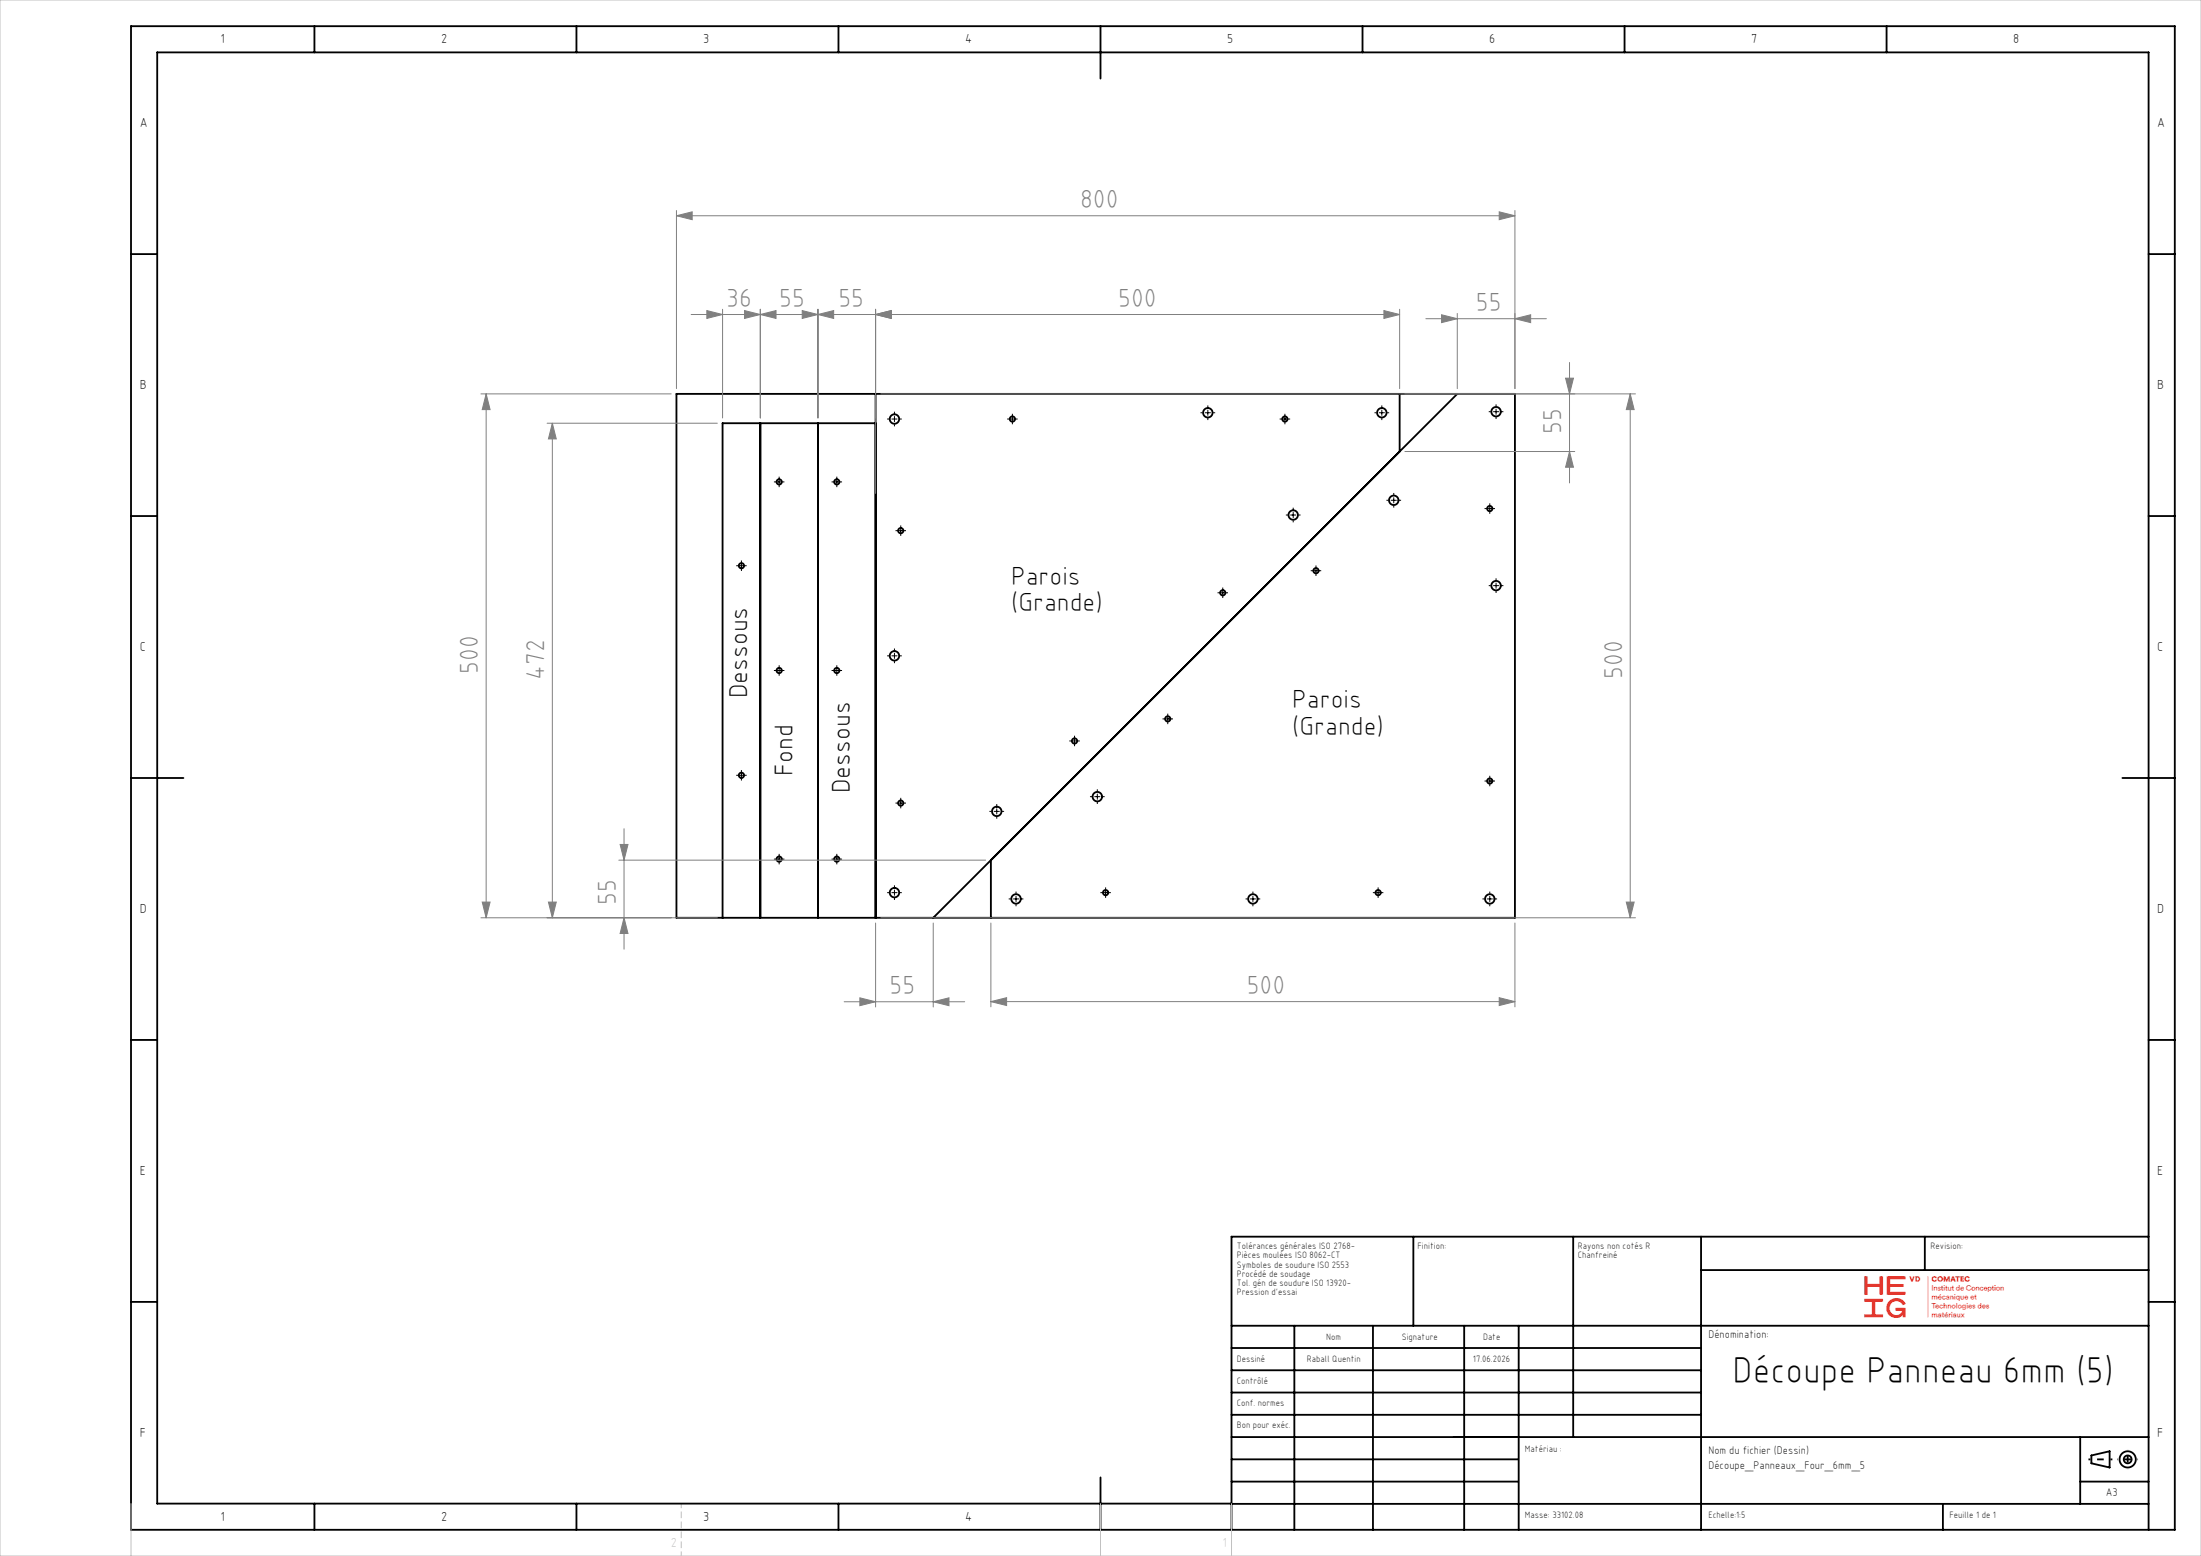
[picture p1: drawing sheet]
<svg xmlns="http://www.w3.org/2000/svg" width="420mm" height="297mm" viewBox="0 0 420 297" stroke-linecap="round" stroke-linejoin="round" font-family="sans-serif">
<g fill="none" stroke="#000" stroke-width=".35">
<path d="M25 5h390v287h-390zM60 5v5M110 5v5M160 5v5M210 5v10M260 5v5M310 5v5M360 5v5M25 48.5h5M410 48.5h5M129.1 75.2h160v100h-160zM167.1 75.2v100"/>
<path d="M267.1 75.2v11l-89 89M278.1 75.2l-89 89v11M25 98.5h5M145.1 80.8v94.4M156.1 80.8v94.4M167.1 80.8h-29.2v94.4M410 98.5h5M25 148.5h10M405 148.5h10M25 198.5h5M410 198.5h5M269.7 236.1v17"/>
<path d="M300.2 236.1v38.2M324.6 236.1v55.9M367.3 236.1v6.3M410 236.1h-175v55.9M25 248.5h5M235 253.1h175M235 257.3h89.6M247 253.1v38.9M262 253.1v38.9M279.4 253.1v38.9M289.8 253.1v38.9M324.6 242.4h85.4"/>
<path d="M410 248.5h5M235 270.1h89.6M235 265.8h89.6M235 261.6h89.6M235 278.6h54.6M235 274.3h175M397 274.3v12.8M399.1 277.8l3.5-.8v3.1l-3.5-.8zM60 287v5M110 287v5M160 287v5M210 282v10"/>
<path d="M235 287.1h175M235 287h-205v-277h380v282M235 282.8h54.6M370.8 287.1v4.9M397 282.8h13"/>
<circle cx="170.7" cy="80" r=".9"/>
<circle cx="193.2" cy="80" r=".5"/>
<circle cx="230.5" cy="78.8" r=".9"/>
<circle cx="245.2" cy="80" r=".5"/>
<circle cx="263.7" cy="78.8" r=".9"/>
<circle cx="285.5" cy="78.6" r=".9"/>
<circle cx="148.7" cy="92" r=".5"/>
<circle cx="159.7" cy="92" r=".5"/>
<circle cx="246.8" cy="98.3" r=".9"/>
<circle cx="266" cy="95.5" r=".9"/>
<circle cx="284.3" cy="97.1" r=".5"/>
<circle cx="141.5" cy="108" r=".5"/>
<circle cx="171.9" cy="101.3" r=".5"/>
<circle cx="233.3" cy="113.1" r=".5"/>
<circle cx="251.1" cy="108.9" r=".5"/>
<circle cx="285.5" cy="111.8" r=".9"/>
<circle cx="148.7" cy="128" r=".5"/>
<circle cx="159.7" cy="128" r=".5"/>
<circle cx="170.7" cy="125.2" r=".9"/>
<circle cx="222.8" cy="137.2" r=".5"/>
<circle cx="141.5" cy="148" r=".5"/>
<circle cx="171.9" cy="153.3" r=".5"/>
<circle cx="190.2" cy="154.9" r=".9"/>
<circle cx="205" cy="141.4" r=".5"/>
<circle cx="209.4" cy="152.1" r=".9"/>
<circle cx="284.3" cy="149.1" r=".5"/>
<circle cx="148.7" cy="164" r=".5"/>
<circle cx="159.7" cy="164" r=".5"/>
<circle cx="170.7" cy="170.4" r=".9"/>
<circle cx="193.9" cy="171.6" r=".9"/>
<circle cx="211" cy="170.4" r=".5"/>
<circle cx="239.1" cy="171.6" r=".9"/>
<circle cx="263" cy="170.4" r=".5"/>
<circle cx="284.3" cy="171.6" r=".9"/>
<circle cx="406" cy="278.6" r=".75"/>
<circle cx="406" cy="278.6" r="1.55"/>
</g>
<g fill="none" stroke="#808080" stroke-width=".19">
<path d="M129.1 41.2l3-.8v1.5zM129.1 40.2v34M129.1 41.2h160M134.9 59.3l3 .7-3 .8zM137.9 59v20.8M142.1 59.3l3 .7-3 .8zM145.1 59v20.8M153.1 59.3l3 .7-3 .8zM156.1 59v20.8M167.1 59v35.2M264.1 59.3l3 .7-3 .8zM267.1 59v15.2"/>
<path d="M278.1 59.8v14.4M286.1 40.4l3 .8-3 .7zM289.1 40.2v34M91.8 75.2h36.3M92.8 75.2l.7 3h-1.5zM92.8 75.2v100M131.9 60h135.2M145.1 60l3-.7v1.5zM156.1 60l3-.7v1.5zM167.1 60l3-.7v1.5zM168.1 75.2h144M272.1 60.8h23"/>
<path d="M275.1 60.1l3 .7-3 .8zM289.1 60.8l3-.7v1.5zM298.7 72.2h1.5l-.7 3zM299.5 69.2v23M311.1 75.2l.7 3h-1.5zM311.1 75.2v100M104.4 80.8h32.5M105.4 80.8l.7 3h-1.5zM105.4 80.8v94.4M268.1 86.2h32.4M299.5 86.2l.7 3h-1.5zM119.1 158.2v23"/>
<path d="M91.8 175.2h45.1M92 172.2h1.5l-.7 3zM104.6 172.2h1.5l-.7 3zM118.1 164.2h70M118.3 161.2h1.5l-.7 3zM119.1 175.2l.7 3h-1.5zM167.1 176.2v16M168.1 175.2h144M178.1 176.2v16M189.1 176.2v16M289.1 176.2v16M310.3 172.2h1.5l-.7 3z"/>
<path d="M161.1 191.2h23M164.1 190.5l3 .7-3 .8zM178.1 191.2l3-.7v1.5zM189.1 191.2l3-.8v1.5zM189.1 191.2h100M286.1 190.4l3 .8-3 .7z"/>
</g>
<g fill="none" stroke="#000" stroke-width=".19" stroke-dasharray="30.5 1.3 1.3 1.3" stroke-linecap="butt">
<path d="M169.7 80h-.4M170.7 79v-.4M171.7 80h.4M192.7 80h-.5M193.2 79.5v-.5M193.7 80h.5M229.5 78.8h-.4M230.5 77.8v-.4M230.5 79.8v.4M231.5 78.8h.4M244.7 80h-.5M245.2 79.5v-.5"/>
<path d="M245.7 80h.5M262.7 78.8h-.4M263.7 77.8v-.4M263.7 79.8v.4M264.7 78.8h.4M284.5 78.6h-.4M285.5 77.6v-.4M285.5 79.6v.4M286.5 78.6h.4M148.2 92h-.5M148.7 91.5v-.5M148.7 92.5v.5"/>
<path d="M149.2 92h.5M159.2 92h-.5M159.7 91.5v-.5M159.7 92.5v.5M160.2 92h.5M170.7 81v.4M193.2 80.5v.5M245.2 80.5v.5M245.8 98.3h-.4M246.8 97.3v-.4M246.8 99.3v.4M247.8 98.3h.4"/>
<path d="M265 95.5h-.4M266 94.5v-.4M266 96.5v.4M267 95.5h.4M283.8 97.1h-.5M284.3 96.6v-.5M284.3 97.6v.5M284.8 97.1h.5M141 108h-.5M141.5 107.5v-.5M141.5 108.5v.5M142 108h.5"/>
<path d="M171.4 101.3h-.5M171.9 100.8v-.5M171.9 101.8v.5M172.4 101.3h.5M232.8 113.1h-.5M233.3 112.6v-.5M233.3 113.6v.5M233.8 113.1h.5M250.6 108.9h-.5M251.1 108.4v-.5M251.1 109.4v.5M251.6 108.9h.5"/>
<path d="M284.5 111.8h-.4M285.5 110.8v-.4M285.5 112.8v.4M286.5 111.8h.4M148.2 128h-.5M148.7 127.5v-.5M148.7 128.5v.5M149.2 128h.5M159.2 128h-.5M159.7 127.5v-.5M159.7 128.5v.5M160.2 128h.5"/>
<path d="M169.7 125.2h-.4M170.7 124.2v-.4M170.7 126.2v.4M171.7 125.2h.4M222.3 137.2h-.5M222.8 136.7v-.5M222.8 137.7v.5M223.3 137.2h.5M141 148h-.5M141.5 147.5v-.5M141.5 148.5v.5M142 148h.5"/>
<path d="M171.4 153.3h-.5M171.9 152.8v-.5M171.9 153.8v.5M172.4 153.3h.5M189.2 154.9h-.4M190.2 153.9v-.4M190.2 155.9v.4M191.2 154.9h.4M204.5 141.4h-.5M205 140.9v-.5M205 141.9v.5M205.5 141.4h.5"/>
<path d="M208.4 152.1h-.4M209.4 151.1v-.4M209.4 153.1v.4M210.4 152.1h.4M283.8 149.1h-.5M284.3 148.6v-.5M284.3 149.6v.5M284.8 149.1h.5M148.2 164h-.5M148.7 163.5v-.5M148.7 164.5v.5M149.2 164h.5"/>
<path d="M159.2 164h-.5M159.7 163.5v-.5M159.7 164.5v.5M160.2 164h.5M169.7 170.4h-.4M170.7 169.4v-.4M170.7 171.4v.4M171.7 170.4h.4M192.9 171.6h-.4M193.9 170.6v-.4M193.9 172.6v.4M194.9 171.6h.4"/>
<path d="M210.5 170.4h-.5M211 169.9v-.5M211 170.9v.5M211.5 170.4h.5M238.1 171.6h-.4M239.1 170.6v-.4M239.1 172.6v.4M240.1 171.6h.4M262.5 170.4h-.5M263 169.9v-.5M263 170.9v.5M263.5 170.4h.5"/>
<path d="M283.3 171.6h-.4M284.3 170.6v-.4M284.3 172.6v.4M285.3 171.6h.4"/>
</g>
<path d="M398.5 278.6h4.6" fill="none" stroke="#000" stroke-width=".35" stroke-dasharray="30.5 1.3 1.3 1.3" stroke-dashoffset="30.1" stroke-linecap="butt"/>
<path d="M406 276.6v3.8" fill="none" stroke="#000" stroke-width=".35" stroke-dasharray="30.5 1.3 1.3 1.3" stroke-dashoffset="30.5" stroke-linecap="butt"/>
<path d="M408 278.6h-4" fill="none" stroke="#000" stroke-width=".35" stroke-dasharray="30.5 1.3 1.3 1.3" stroke-dashoffset="30.4" stroke-linecap="butt"/>
<path d="M130 287v10" fill="none" stroke="#c0c0c0" stroke-width=".19" stroke-dasharray="1.3 .6" stroke-dashoffset=".4" stroke-linecap="butt"/>
<g fill="none" stroke="#000" stroke-width=".19">
<path d="M170.2 80h1M170.7 79.5v1M192.7 80h1M193.2 79.5v1M230 78.8h1M230.5 78.3v1M244.7 80h1M245.2 79.5v1M263.2 78.8h1M263.7 78.3v1M285 78.6h1M285.5 78.1v1"/>
<path d="M148.2 92h1M148.7 91.5v1M159.2 92h1M159.7 91.5v1M246.3 98.3h1M246.8 97.8v1M265.5 95.5h1M266 95v1M283.8 97.1h1M284.3 96.6v1M141 108h1M141.5 107.5v1"/>
<path d="M171.4 101.3h1M171.9 100.8v1M232.8 113.1h1M233.3 112.6v1M250.6 108.9h1M251.1 108.4v1M285 111.8h1M285.5 111.3v1M148.2 128h1M148.7 127.5v1M159.2 128h1M159.7 127.5v1"/>
<path d="M170.2 125.2h1M170.7 124.7v1M222.3 137.2h1M222.8 136.7v1M141 148h1M141.5 147.5v1M171.4 153.3h1M171.9 152.8v1M189.7 154.9h1M190.2 154.4v1M204.5 141.4h1M205 140.9v1"/>
<path d="M208.9 152.1h1M209.4 151.6v1M283.8 149.1h1M284.3 148.6v1M148.2 164h1M148.7 163.5v1M159.2 164h1M159.7 163.5v1M170.2 170.4h1M170.7 169.9v1M193.4 171.6h1M193.9 171.1v1"/>
<path d="M210.5 170.4h1M211 169.9v1M238.6 171.6h1M239.1 171.1v1M262.5 170.4h1M263 169.9v1M283.8 171.6h1M284.3 171.1v1"/>
</g>
<path d="M0 0h420v297h-420zM25 287v10M210 287v10M235 287v10" fill="none" stroke="#c0c0c0" stroke-width=".19"/>
<g fill="#808080">
<path d="M289.1 60.8l3-.7v1.5zM275.1 60.1l3 .7-3 .8z"/>
<path d="M286.1 40.4l3 .8-3 .7zM129.1 41.2l3-.8v1.5zM145.1 60l3-.7v1.5zM134.9 59.3l3 .7-3 .8z"/>
<path d="M189.1 191.2l3-.8v1.5zM286.1 190.4l3 .8-3 .7z"/>
<path d="M153.1 59.3l3 .7-3 .8zM167.1 60l3-.7v1.5zM142.1 59.3l3 .7-3 .8zM156.1 60l3-.7v1.5z"/>
<path d="M310.3 172.2h1.5l-.7 3zM311.1 75.2l.7 3h-1.5z"/>
<path d="M298.7 72.2h1.5l-.7 3zM299.5 86.2l.7 3h-1.5z"/>
<path d="M92.8 75.2l.7 3h-1.5zM92 172.2h1.5l-.7 3zM118.3 161.2h1.5l-.7 3zM119.1 175.2l.7 3h-1.5zM105.4 80.8l.7 3h-1.5zM104.6 172.2h1.5l-.7 3z"/>
<path d="M167.1 60l3-.7v1.5zM264.1 59.3l3 .7-3 .8z"/>
<path d="M164.1 190.5l3 .7-3 .8zM178.1 191.2l3-.7v1.5z"/>
</g>
<text font-size="7.1" x="330.6" y="264">Découpe Panneau 6mm (5)</text>
<g font-size="5" fill="#808080">
<text x="206.1" y="39.7">800</text>
<text x="138.6" y="58.5">36</text>
<text x="148.7" y="58.5">55</text>
<text x="160" y="58.5">55</text>
<text x="213.4" y="58.5">500</text>
<text x="281.6" y="59.3">55</text>
<text x="298" y="82.7" transform="rotate(-90 298 82.7)">55</text>
<text x="91.3" y="128.6" transform="rotate(-90 91.3 128.6)">500</text>
<text x="103.9" y="129.8" transform="rotate(-90 103.9 129.8)">472</text>
<text x="309.6" y="129.6" transform="rotate(-90 309.6 129.6)">500</text>
<text x="117.6" y="172.8" transform="rotate(-90 117.6 172.8)">55</text>
<text x="169.7" y="189.7">55</text>
<text x="237.9" y="189.7">500</text>
</g>
<g font-size="5">
<text x="192.9" y="111.7">Parois</text>
<text x="192.9" y="116.7">(Grande)</text>
<text x="142.7" y="133.3" transform="rotate(-90 142.7 133.3)">Dessous</text>
<text x="246.6" y="135.2">Parois</text>
<text x="246.6" y="140.2">(Grande)</text>
<text x="151.3" y="148.1" transform="rotate(-90 151.3 148.1)">Fond</text>
<text x="162.3" y="151.4" transform="rotate(-90 162.3 151.4)">Dessous</text>
</g>
<g font-size="2.5">
<text x="42.1" y="8.2">1</text>
<text x="84.2" y="8.2">2</text>
<text x="134.2" y="8.2">3</text>
<text x="184.2" y="8.2">4</text>
<text x="234.2" y="8.2">5</text>
<text x="284.2" y="8.2">6</text>
<text x="334.2" y="8.2">7</text>
<text x="384.2" y="8.2">8</text>
<text x="26.7" y="24.2">A</text>
<text x="411.7" y="24.2">A</text>
<text x="26.7" y="74.2">B</text>
<text x="411.7" y="74.2">B</text>
<text x="26.7" y="124.2">C</text>
<text x="411.7" y="124.2">C</text>
<text x="26.7" y="174.2">D</text>
<text x="411.7" y="174.2">D</text>
<text x="26.7" y="224.2">E</text>
<text x="411.7" y="224.2">E</text>
<text x="26.7" y="274.2">F</text>
<text x="411.7" y="274.2">F</text>
<text x="42.1" y="290.2">1</text>
<text x="84.2" y="290.2">2</text>
<text x="134.2" y="290.2">3</text>
<text x="184.2" y="290.2">4</text>
</g>
<text font-size="2.5" fill="#e1251b" x="355.8" y="251.5">⟫</text>
<text font-size="2.5" fill="#c0c0c0" x="128" y="295.3">2</text>
<g font-size="2.1">
<text x="326" y="255.5">Dénomination:</text>
<text x="326" y="277.5">Nom du fichier (Dessin)</text>
<text x="326" y="280.5">Découpe_Panneaux_Four_6mm_5</text>
<text x="401.9" y="285.5">A3</text>
</g>
<g font-size="1.8">
<text x="236" y="238.4">Tolérances générales ISO 2768-</text>
<text x="270.5" y="238.4">Finition:</text>
<text x="301.1" y="238.4">Rayons non cotés R</text>
<text x="368.4" y="238.4">Revision:</text>
<text x="236" y="240.2">Pièces moulées ISO 8062-CT</text>
<text x="236" y="242">Symboles de soudure ISO 2553</text>
<text x="236" y="243.7">Procédé de soudage</text>
<text x="236" y="245.5">Tol. gén de soudure ISO 13920-</text>
<text x="301.1" y="240.2">Chanfreiné</text>
<text x="236" y="247.3">Pression d'essai</text>
<text x="253.1" y="255.7">Nom</text>
<text x="267.5" y="255.7">Signature</text>
<text x="283" y="255.7">Date</text>
<text x="236" y="260">Dessiné</text>
<text x="249.4" y="260">Raball Quentin</text>
<text x="281.1" y="260">17.06.2026</text>
<text x="236" y="264.1">Contrôlé</text>
<text x="236" y="268.3">Conf. normes</text>
<text x="236" y="272.5">Bon pour exéc.</text>
<text x="291" y="277.2">Matériau :</text>
<text x="291" y="289.8">Masse: 33102.08</text>
<text x="326" y="289.8">Echelle:1:5</text>
<text x="372" y="289.8">Feuille 1 de 1</text>
</g>
</svg>
